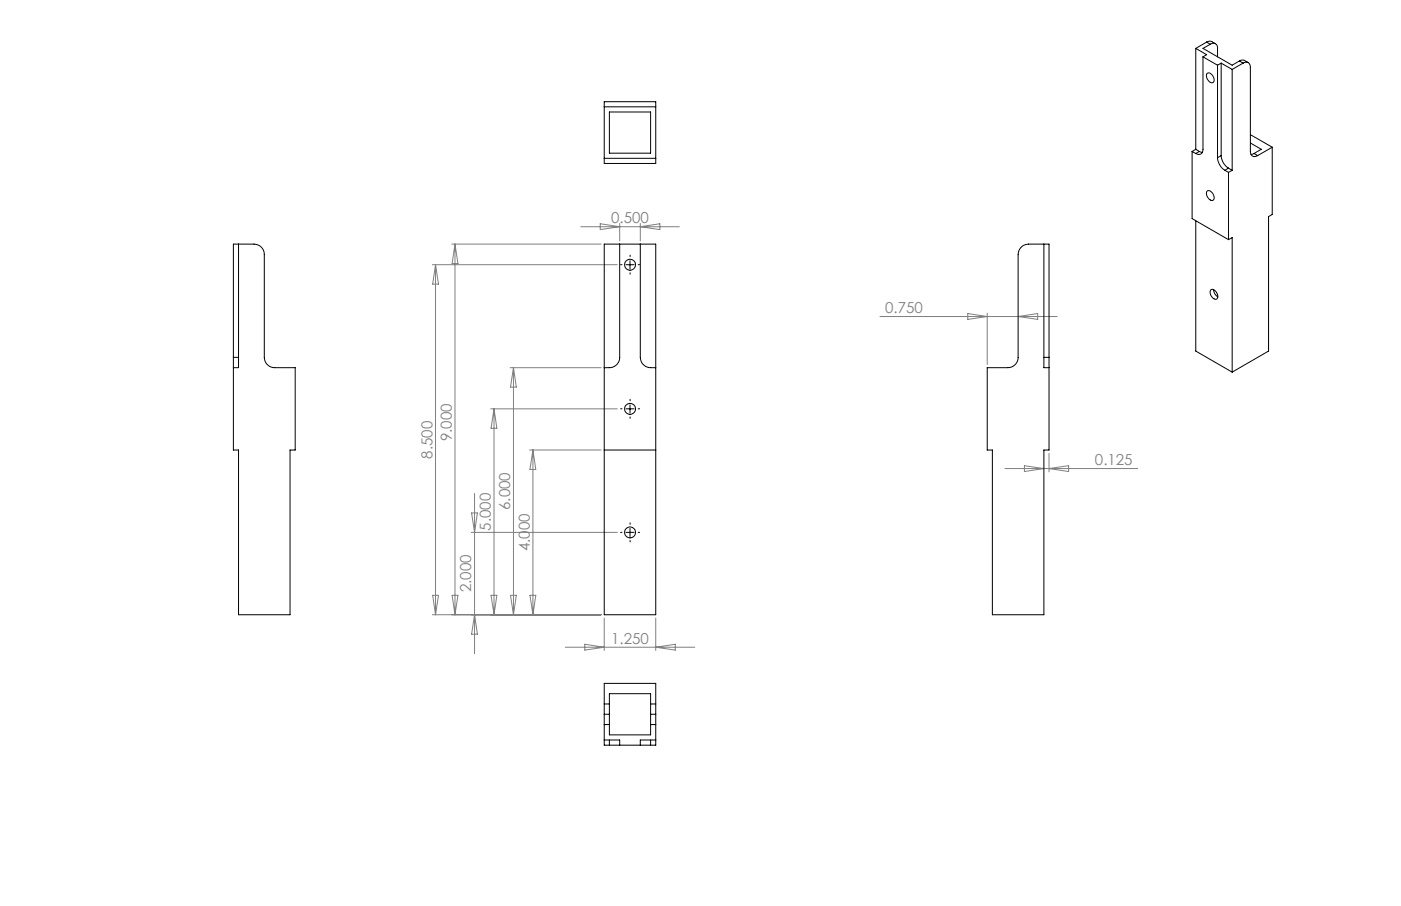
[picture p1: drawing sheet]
<svg xmlns="http://www.w3.org/2000/svg" width="432mm" height="279mm" viewBox="0 0 432 279" stroke-linecap="round" stroke-linejoin="round" font-family="sans-serif">
<path d="M194.2 79.1v-.4M191.7 81.6h-.4M194.2 84.1v.5M196.7 81.6h.4M191.7 126.1h-.4M194.2 123.6v-.5M194.2 128.6v.4M196.7 126.1h.4M191.7 164.2h-.4M194.2 161.7v-.5M194.2 166.7v.4M196.7 164.2h.4" fill="none" stroke="#000" stroke-width=".31" stroke-dasharray="15.2 1.3 1.3 1.3"/>
<g fill="none" stroke="#000" stroke-width=".31">
<path d="M368.5 14.9l3.4 2-1.1 .6M368.5 14.9v31.1M370.8 17.5v28.5a1.36 1.36 0 0 1-.7 1.5 1.36 1.36 0 0 1-1.6-.2M370.8 17.5l4.4 2.6M371.9 13l1.1-.3 1.6 .8M371.9 13l-3.4 1.9M371.9 13l1.1 .7M373 13.7a1.34 1.34 0 0 1 1.6-.2 1.34 1.34 0 0 1 .6 1.4v2.6M373 13.7l-2.2 1.2 9 5.2 2.2-1.3M376.4 19.5l3.4 1.9M376.4 19.5l-1.2 .6M376.4 19.5v28.5"/>
<path d="M382 18.8l1.1-.3 1.6 .8M382 18.8l1.1 .7M383.1 19.5a1.37 1.37 0 0 1 1.6-.2 1.37 1.37 0 0 1 .7 1.5v25.9a1.38 1.38 0 0 0 .6 1.4 1.38 1.38 0 0 0 1.6-.1M383.1 19.5l-3.3 1.9M186.2 31.4h15.9v19h-15.9zM186.2 32.9h15.9M187.8 34.5h12.7v12.7h-12.7zM372.1 22.6a1.83 1.83 0 0 1 1.8 .9 1.83 1.83 0 0 1-.1 2 2.06 2.06 0 0 1-1.7-2.9zM375.2 20.1v28.5M379.8 21.4v31.1M186.2 48.8h15.9M367.4 46.7v20.7l11.2 6.5"/>
<path d="M367.4 46.7l1.1 .6M368.5 46l1.1 .7M368.5 46l-1.1 .7M369.6 46.7l1 .3M369.6 46.7l-1.1 .6M372.1 58.9a1.83 1.83 0 0 1 1.8 .9 1.83 1.83 0 0 1-.1 2 2.06 2.06 0 0 1-1.7-2.9zM375.2 48.6a5 5 0 0 0 2.3 3.9M376.4 48a4.9 4.9 0 0 0 2.2 3.9M376.4 48l-1.2 .6M377.5 52.5l1.1 .7M378.6 53.2v20.7M378.6 51.9l1.2 .6"/>
<path d="M378.6 51.9l-1.1 .6M379.8 52.5l-1.2 .7M385.4 41.5l6.7 3.9M385.4 44.1l3.3 1.9-2.2 1.3M386.5 47.3l-.9 .3M386.5 47.3l1.1 .7M392.1 45.4l-4.5 2.6M392.1 45.4v20.7l-1.1 .7v41.5l-11.2 6.5M73.5 75.3v38.1h-1.6M186.2 75.3h15.9v114.3h-15.9zM191 75.3v34.9a3.2 3.2 0 0 1-3.2 3.2h-1.6M197.3 75.3v34.9a3.2 3.2 0 0 0 3.2 3.2h1.6"/>
<path d="M321.7 75.3v38.1h1.6M368.5 68.1v40.2l11.3 6.5M378.6 73.9l1.2-.6v41.5M192.9 81.6h2.5M194.2 80.4v2.5M373.2 89.4a1.85 1.85 0 0 1 1.8 .9 1.85 1.85 0 0 1-.1 2 2.11 2.11 0 0 1-1.7-2.9zM374.1 89.4a2.56 2.56 0 0 0 1.2 2.1M71.9 110.2v-34.9h6.4a3.2 3.2 0 0 1 3.2 3.2v31.7a3.2 3.2 0 0 0 3.1 3.2h6.4v25.4h-1.6v50.8h-15.9v-50.8h-1.6v-25.4M71.9 110.2v3.2M71.9 110.2h1.6M321.7 110.2h1.6M323.3 110.2v-34.9h-6.3a3.2 3.2 0 0 0-3.2 3.2v31.7a3.2 3.2 0 0 1-3.2 3.2h-6.3v25.4h1.6v50.8h15.8v-50.8h1.6v-25.4"/>
<path d="M323.3 110.2v3.2M186.2 138.8h15.9M192.9 126.1h2.5M194.2 124.8v2.6M192.9 164.2h2.5M194.2 162.9v2.6M186.2 217.1v3.2M186.2 217.1v-6.4h15.9v6.4M186.2 217.1h1.6M187.8 217.1v3.2M187.8 217.1v-3.2h12.7v3.2M200.5 217.1v3.2"/>
<path d="M200.5 217.1h1.6M202.1 217.1v3.2M186.2 220.3v3.1M186.2 228.2h4.8v1.6M186.2 223.4v6.4h1.6M186.2 220.3h1.6M186.2 223.4h1.6M187.8 220.3v3.1M187.8 229.8h3.2M187.8 223.4v3.2h12.7v-3.2M187.8 228.2v1.6M191 229.8h6.3"/>
<path d="M197.3 229.8h3.2M200.5 220.3v3.1M200.5 228.2v1.6M200.5 220.3h1.6M200.5 223.4h1.6M202.1 220.3v3.1M202.1 228.2h-4.8v1.6M202.1 223.4v6.4h-1.6"/>
<circle cx="194.2" cy="81.6" r="1.7"/>
<circle cx="194.2" cy="126.1" r="1.7"/>
<circle cx="194.2" cy="164.2" r="1.7"/>
</g>
<g fill="none" stroke="#808080" stroke-width=".31">
<path d="M139.2 75.3h46M140.2 75.3v114.3M140.2 75.3l.9 6h-1.8zM179 69.9h30.4M185 69l6 .9-6 .9zM191 68.9v5.4M197.3 68.9v5.4M197.3 69.9l6.1-.9v1.8zM133.2 81.6h57.1M134.2 81.6v108M134.2 81.6l.9 6h-1.8zM271.2 97.6h54.6"/>
<path d="M298.3 96.7l6 .9-6 .9zM304.3 96.6v15.8M313.8 97.6l6-.9v1.8zM157.2 113.4h28M158.3 113.4v76.2M158.3 113.4l.8 6h-1.8zM151.2 126.1h39.1M152.3 126.1v63.5M152.3 126.1l.8 6h-1.8zM163.2 138.8h22M164.3 138.8v50.8M164.3 138.8l.8 6h-1.8z"/>
<path d="M323.3 139.8v5.7M145.3 158.2h1.8l-.8 6zM146.3 152.2v49.4M309.7 144.5h41M315.7 143.6l6 .9-6 .9zM323.3 144.5l6.1-.9v1.8zM145.2 164.2h45.1M133.2 189.6h52M133.3 183.6h1.8l-.9 6zM139.3 183.6h1.8l-.9 6zM146.3 189.6l.8 6h-1.8zM151.3 183.6h1.8l-.8 6z"/>
<path d="M157.3 183.6h1.8l-.8 6zM163.3 183.6h1.8l-.8 6zM174.2 199.6h39.9M180.2 198.7l6 .9-6 .9zM186.2 190.6v10M202.1 190.6v10M202.1 199.6l6-.9v1.8z"/>
</g>
<g font-size="4.7" fill="#808080">
<text x="188.4" y="68.9">0.500</text>
<text x="272.8" y="96.6">0.750</text>
<text x="139.3" y="136.1" transform="rotate(-90 139.3 136.1)">9.000</text>
<text x="133.3" y="141.4" transform="rotate(-90 133.3 141.4)">8.500</text>
<text x="337.5" y="143.5">0.125</text>
<text x="157.2" y="157.3" transform="rotate(-90 157.2 157.3)">6.000</text>
<text x="151.3" y="163.6" transform="rotate(-90 151.3 163.6)">5.000</text>
<text x="163.3" y="170" transform="rotate(-90 163.3 170)">4.000</text>
<text x="145.3" y="182.7" transform="rotate(-90 145.3 182.7)">2.000</text>
<text x="188.4" y="198.6">1.250</text>
</g>
</svg>
